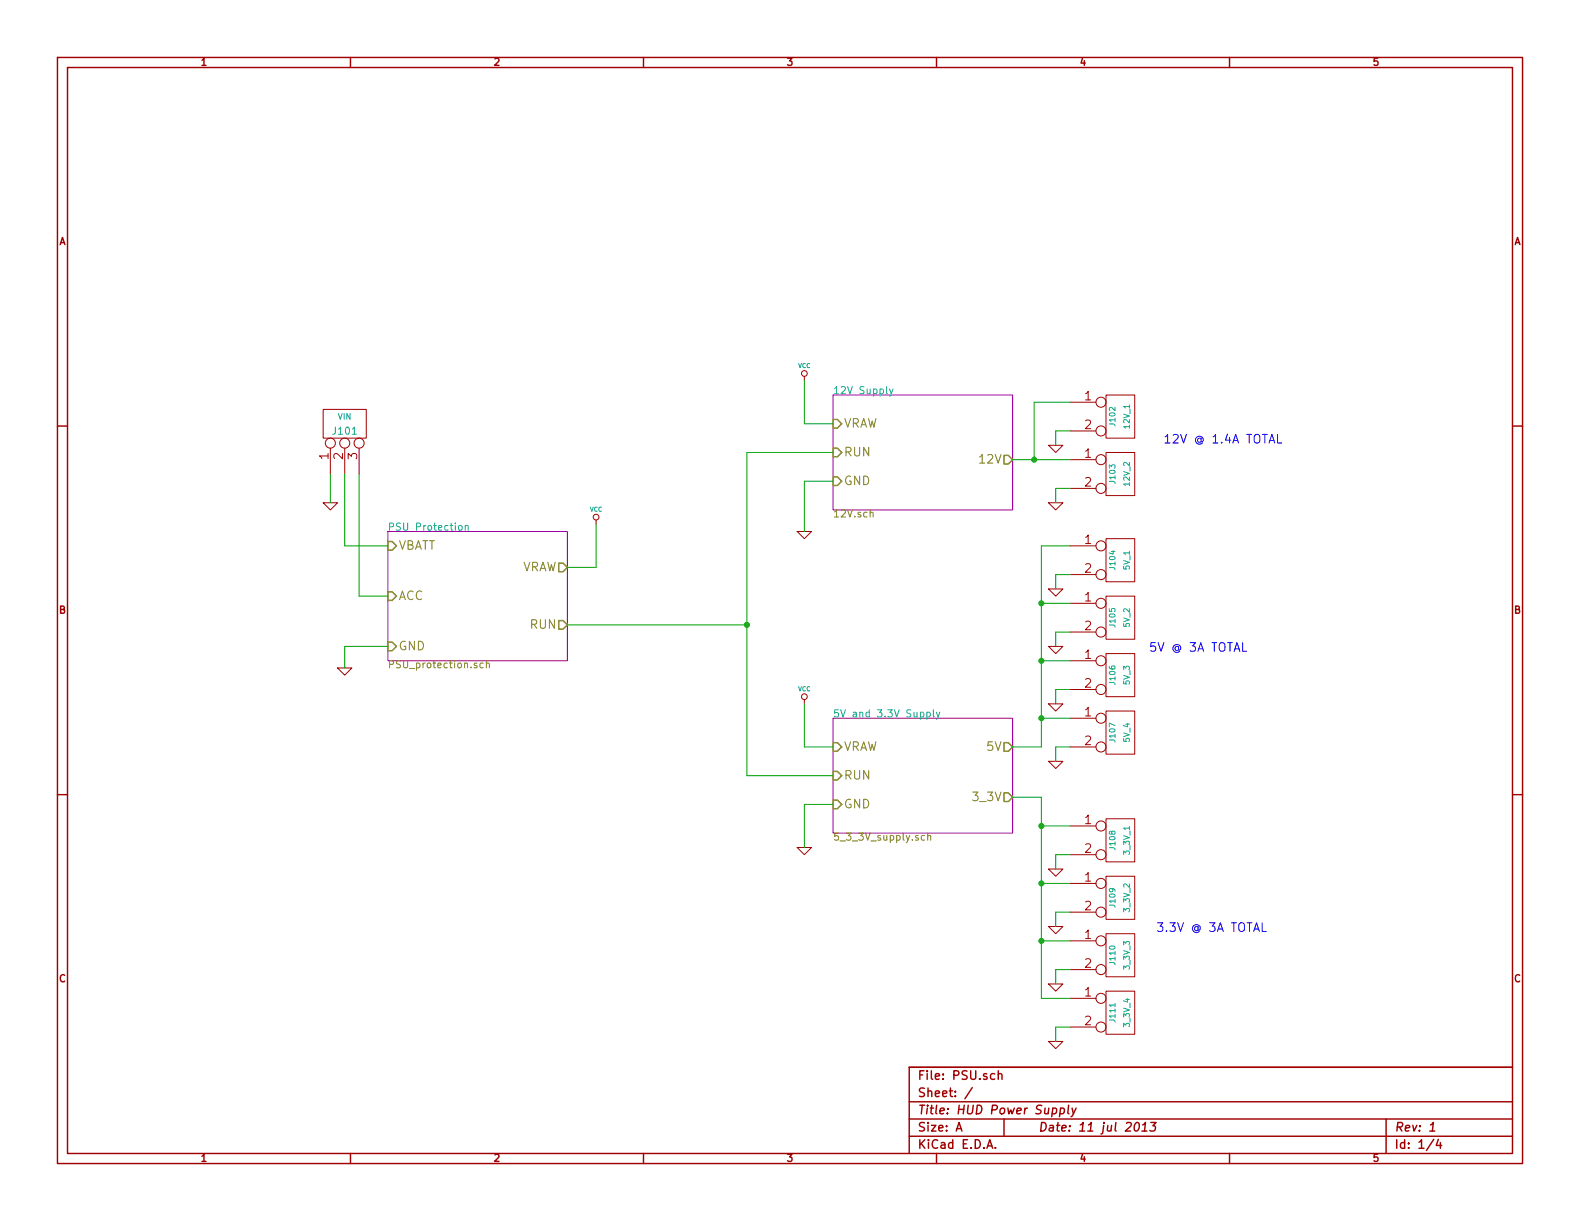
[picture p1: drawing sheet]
EESchema Schematic File Version 2
LIBS:power
LIBS:device
LIBS:transistors
LIBS:conn
LIBS:linear
LIBS:regul
LIBS:74xx
LIBS:cmos4000
LIBS:adc-dac
LIBS:memory
LIBS:xilinx
LIBS:special
LIBS:microcontrollers
LIBS:dsp
LIBS:microchip
LIBS:analog_switches
LIBS:motorola
LIBS:texas
LIBS:intel
LIBS:audio
LIBS:interface
LIBS:digital-audio
LIBS:philips
LIBS:display
LIBS:cypress
LIBS:siliconi
LIBS:opto
LIBS:atmel
LIBS:contrib
LIBS:valves
LIBS:SeniorDesign
LIBS:PSU-cache
EELAYER 27 0
EELAYER END
$Descr A 11000 8500
encoding utf-8
Sheet 1 4
Title "HUD Power Supply"
Date "11 jul 2013"
Rev "1"
Comp ""
Comment1 ""
Comment2 ""
Comment3 ""
Comment4 ""
$EndDescr
$Sheet
S 2700 3700 1250 900 
U 51B3A971
F0 "PSU Protection" 50
F1 "PSU_protection.sch" 50
F2 "VBATT" I L 2700 3800 60 
F3 "RUN" O R 3950 4350 60 
F4 "ACC" I L 2700 4150 60 
F5 "GND" I L 2700 4500 60 
F6 "VRAW" O R 3950 3950 60 
$EndSheet
$Sheet
S 5800 2750 1250 800 
U 51B3BC4A
F0 "12V Supply" 50
F1 "12V.sch" 50
F2 "VRAW" I L 5800 2950 60 
F3 "GND" I L 5800 3350 60 
F4 "12V" O R 7050 3200 60 
F5 "RUN" I L 5800 3150 60 
$EndSheet
$Comp
L GND #PWR01
U 1 1
P 2400 4650
F 0 "#PWR01" H 2400 4650 30  0001 C CNN
F 1 "GND" H 2400 4580 30  0001 C CNN
F 2 "" H 2400 4650 60  0000 C CNN
F 3 "" H 2400 4650 60  0000 C CNN
	1    2400 4650
	1    0    0    -1  
$EndComp
$Comp
L GND #PWR02
U 1 1
P 5600 3700
F 0 "#PWR02" H 5600 3700 30  0001 C CNN
F 1 "GND" H 5600 3630 30  0001 C CNN
F 2 "" H 5600 3700 60  0000 C CNN
F 3 "" H 5600 3700 60  0000 C CNN
	1    5600 3700
	1    0    0    -1  
$EndComp
$Comp
L GND #PWR03
U 1 1
P 5600 5900
F 0 "#PWR03" H 5600 5900 30  0001 C CNN
F 1 "GND" H 5600 5830 30  0001 C CNN
F 2 "" H 5600 5900 60  0000 C CNN
F 3 "" H 5600 5900 60  0000 C CNN
	1    5600 5900
	1    0    0    -1  
$EndComp
$Comp
L CONN_3 J101
U 1 1
P 2400 2950
F 0 "J101" V 2350 2950 50  0000 C CNN
F 1 "VIN" V 2450 2950 40  0000 C CNN
F 2 "" H 2400 2950 60  0000 C CNN
F 3 "" H 2400 2950 60  0000 C CNN
	1    2400 2950
	0    -1   -1   0   
$EndComp
$Comp
L GND #PWR04
U 1 1
P 2300 3500
F 0 "#PWR04" H 2300 3500 30  0001 C CNN
F 1 "GND" H 2300 3430 30  0001 C CNN
F 2 "" H 2300 3500 60  0000 C CNN
F 3 "" H 2300 3500 60  0000 C CNN
	1    2300 3500
	1    0    0    -1  
$EndComp
$Comp
L CONN_2 J103
U 1 1
P 7800 3300
F 0 "J103" V 7750 3300 40  0000 C CNN
F 1 "12V_2" V 7850 3300 40  0000 C CNN
F 2 "" H 7800 3300 60  0000 C CNN
F 3 "" H 7800 3300 60  0000 C CNN
	1    7800 3300
	1    0    0    -1  
$EndComp
$Comp
L CONN_2 J107
U 1 1
P 7800 5100
F 0 "J107" V 7750 5100 40  0000 C CNN
F 1 "5V_4" V 7850 5100 40  0000 C CNN
F 2 "" H 7800 5100 60  0000 C CNN
F 3 "" H 7800 5100 60  0000 C CNN
	1    7800 5100
	1    0    0    -1  
$EndComp
$Comp
L CONN_2 J108
U 1 1
P 7800 5850
F 0 "J108" V 7750 5850 40  0000 C CNN
F 1 "3_3V_1" V 7850 5850 40  0000 C CNN
F 2 "" H 7800 5850 60  0000 C CNN
F 3 "" H 7800 5850 60  0000 C CNN
	1    7800 5850
	1    0    0    -1  
$EndComp
$Comp
L GND #PWR05
U 1 1
P 7350 6050
F 0 "#PWR05" H 7350 6050 30  0001 C CNN
F 1 "GND" H 7350 5980 30  0001 C CNN
F 2 "" H 7350 6050 60  0000 C CNN
F 3 "" H 7350 6050 60  0000 C CNN
	1    7350 6050
	1    0    0    -1  
$EndComp
$Comp
L GND #PWR06
U 1 1
P 7350 5300
F 0 "#PWR06" H 7350 5300 30  0001 C CNN
F 1 "GND" H 7350 5230 30  0001 C CNN
F 2 "" H 7350 5300 60  0000 C CNN
F 3 "" H 7350 5300 60  0000 C CNN
	1    7350 5300
	1    0    0    -1  
$EndComp
$Comp
L GND #PWR07
U 1 1
P 7350 3500
F 0 "#PWR07" H 7350 3500 30  0001 C CNN
F 1 "GND" H 7350 3430 30  0001 C CNN
F 2 "" H 7350 3500 60  0000 C CNN
F 3 "" H 7350 3500 60  0000 C CNN
	1    7350 3500
	1    0    0    -1  
$EndComp
$Comp
L VCC #PWR08
U 1 1
P 4150 3650
F 0 "#PWR08" H 4150 3750 30  0001 C CNN
F 1 "VCC" H 4150 3750 30  0000 C CNN
F 2 "" H 4150 3650 60  0000 C CNN
F 3 "" H 4150 3650 60  0000 C CNN
	1    4150 3650
	1    0    0    -1  
$EndComp
$Comp
L VCC #PWR09
U 1 1
P 5600 2650
F 0 "#PWR09" H 5600 2750 30  0001 C CNN
F 1 "VCC" H 5600 2750 30  0000 C CNN
F 2 "" H 5600 2650 60  0000 C CNN
F 3 "" H 5600 2650 60  0000 C CNN
	1    5600 2650
	1    0    0    -1  
$EndComp
$Comp
L VCC #PWR010
U 1 1
P 5600 4900
F 0 "#PWR010" H 5600 5000 30  0001 C CNN
F 1 "VCC" H 5600 5000 30  0000 C CNN
F 2 "" H 5600 4900 60  0000 C CNN
F 3 "" H 5600 4900 60  0000 C CNN
	1    5600 4900
	1    0    0    -1  
$EndComp
Wire Wire Line
	2400 4650 2400 4500
Wire Wire Line
	2400 4500 2700 4500
Wire Wire Line
	5600 3350 5600 3700
Wire Wire Line
	7350 5300 7350 5200
Wire Wire Line
	7350 5200 7450 5200
Wire Wire Line
	7350 6050 7350 5950
Wire Wire Line
	7350 5950 7450 5950
Wire Wire Line
	7350 3500 7350 3400
Wire Wire Line
	7350 3400 7450 3400
Wire Wire Line
	3950 3950 4150 3950
Wire Wire Line
	4150 3950 4150 3650
Wire Wire Line
	2400 3800 2700 3800
Wire Wire Line
	5600 4900 5600 5200
$Sheet
S 5800 5000 1250 800 
U 51B66FB2
F0 "5V and 3.3V Supply" 50
F1 "5_3_3V_supply.sch" 50
F2 "VRAW" I L 5800 5200 60 
F3 "RUN" I L 5800 5400 60 
F4 "GND" I L 5800 5600 60 
F5 "5V" O R 7050 5200 60 
F6 "3_3V" O R 7050 5550 60 
$EndSheet
Wire Wire Line
	5600 5200 5800 5200
Wire Wire Line
	5600 5900 5600 5600
Wire Wire Line
	5600 5600 5800 5600
Wire Wire Line
	5200 5400 5800 5400
Wire Wire Line
	7250 5200 7050 5200
Wire Wire Line
	7250 3800 7250 5200
Wire Wire Line
	7050 5550 7250 5550
Wire Wire Line
	7250 5550 7250 6950
Wire Wire Line
	5600 3350 5800 3350
Wire Wire Line
	5800 3150 5200 3150
Wire Wire Line
	5800 2950 5600 2950
Wire Wire Line
	5600 2950 5600 2650
Wire Wire Line
	7050 3200 7450 3200
Wire Wire Line
	7250 5750 7450 5750
Wire Wire Line
	7250 5000 7450 5000
Wire Wire Line
	3950 4350 5200 4350
Connection ~ 5200 4350
$Comp
L CONN_2 J102
U 1 1
P 7800 2900
F 0 "J102" V 7750 2900 40  0000 C CNN
F 1 "12V_1" V 7850 2900 40  0000 C CNN
F 2 "" H 7800 2900 60  0000 C CNN
F 3 "" H 7800 2900 60  0000 C CNN
	1    7800 2900
	1    0    0    -1  
$EndComp
$Comp
L CONN_2 J106
U 1 1
P 7800 4700
F 0 "J106" V 7750 4700 40  0000 C CNN
F 1 "5V_3" V 7850 4700 40  0000 C CNN
F 2 "" H 7800 4700 60  0000 C CNN
F 3 "" H 7800 4700 60  0000 C CNN
	1    7800 4700
	1    0    0    -1  
$EndComp
$Comp
L CONN_2 J105
U 1 1
P 7800 4300
F 0 "J105" V 7750 4300 40  0000 C CNN
F 1 "5V_2" V 7850 4300 40  0000 C CNN
F 2 "" H 7800 4300 60  0000 C CNN
F 3 "" H 7800 4300 60  0000 C CNN
	1    7800 4300
	1    0    0    -1  
$EndComp
$Comp
L CONN_2 J104
U 1 1
P 7800 3900
F 0 "J104" V 7750 3900 40  0000 C CNN
F 1 "5V_1" V 7850 3900 40  0000 C CNN
F 2 "" H 7800 3900 60  0000 C CNN
F 3 "" H 7800 3900 60  0000 C CNN
	1    7800 3900
	1    0    0    -1  
$EndComp
$Comp
L CONN_2 J109
U 1 1
P 7800 6250
F 0 "J109" V 7750 6250 40  0000 C CNN
F 1 "3_3V_2" V 7850 6250 40  0000 C CNN
F 2 "" H 7800 6250 60  0000 C CNN
F 3 "" H 7800 6250 60  0000 C CNN
	1    7800 6250
	1    0    0    -1  
$EndComp
$Comp
L CONN_2 J110
U 1 1
P 7800 6650
F 0 "J110" V 7750 6650 40  0000 C CNN
F 1 "3_3V_3" V 7850 6650 40  0000 C CNN
F 2 "" H 7800 6650 60  0000 C CNN
F 3 "" H 7800 6650 60  0000 C CNN
	1    7800 6650
	1    0    0    -1  
$EndComp
$Comp
L CONN_2 J111
U 1 1
P 7800 7050
F 0 "J111" V 7750 7050 40  0000 C CNN
F 1 "3_3V_4" V 7850 7050 40  0000 C CNN
F 2 "" H 7800 7050 60  0000 C CNN
F 3 "" H 7800 7050 60  0000 C CNN
	1    7800 7050
	1    0    0    -1  
$EndComp
Wire Wire Line
	7450 3000 7350 3000
Wire Wire Line
	7350 3000 7350 3100
Wire Wire Line
	7200 2800 7450 2800
Connection ~ 7200 3200
$Comp
L GND #PWR011
U 1 1
P 7350 3100
F 0 "#PWR011" H 7350 3100 30  0001 C CNN
F 1 "GND" H 7350 3030 30  0001 C CNN
F 2 "" H 7350 3100 60  0000 C CNN
F 3 "" H 7350 3100 60  0000 C CNN
	1    7350 3100
	1    0    0    -1  
$EndComp
Wire Wire Line
	7250 3800 7450 3800
Connection ~ 7250 5000
Wire Wire Line
	7450 4200 7250 4200
Connection ~ 7250 4200
Wire Wire Line
	7450 4600 7250 4600
Connection ~ 7250 4600
Wire Wire Line
	7450 4000 7350 4000
Wire Wire Line
	7350 4000 7350 4100
Wire Wire Line
	7450 4400 7350 4400
Wire Wire Line
	7350 4400 7350 4500
Wire Wire Line
	7450 4800 7350 4800
Wire Wire Line
	7350 4800 7350 4900
$Comp
L GND #PWR012
U 1 1
P 7350 4100
F 0 "#PWR012" H 7350 4100 30  0001 C CNN
F 1 "GND" H 7350 4030 30  0001 C CNN
F 2 "" H 7350 4100 60  0000 C CNN
F 3 "" H 7350 4100 60  0000 C CNN
	1    7350 4100
	1    0    0    -1  
$EndComp
$Comp
L GND #PWR013
U 1 1
P 7350 4500
F 0 "#PWR013" H 7350 4500 30  0001 C CNN
F 1 "GND" H 7350 4430 30  0001 C CNN
F 2 "" H 7350 4500 60  0000 C CNN
F 3 "" H 7350 4500 60  0000 C CNN
	1    7350 4500
	1    0    0    -1  
$EndComp
$Comp
L GND #PWR014
U 1 1
P 7350 4900
F 0 "#PWR014" H 7350 4900 30  0001 C CNN
F 1 "GND" H 7350 4830 30  0001 C CNN
F 2 "" H 7350 4900 60  0000 C CNN
F 3 "" H 7350 4900 60  0000 C CNN
	1    7350 4900
	1    0    0    -1  
$EndComp
$Comp
L GND #PWR015
U 1 1
P 7350 6450
F 0 "#PWR015" H 7350 6450 30  0001 C CNN
F 1 "GND" H 7350 6380 30  0001 C CNN
F 2 "" H 7350 6450 60  0000 C CNN
F 3 "" H 7350 6450 60  0000 C CNN
	1    7350 6450
	1    0    0    -1  
$EndComp
$Comp
L GND #PWR016
U 1 1
P 7350 6850
F 0 "#PWR016" H 7350 6850 30  0001 C CNN
F 1 "GND" H 7350 6780 30  0001 C CNN
F 2 "" H 7350 6850 60  0000 C CNN
F 3 "" H 7350 6850 60  0000 C CNN
	1    7350 6850
	1    0    0    -1  
$EndComp
$Comp
L GND #PWR017
U 1 1
P 7350 7250
F 0 "#PWR017" H 7350 7250 30  0001 C CNN
F 1 "GND" H 7350 7180 30  0001 C CNN
F 2 "" H 7350 7250 60  0000 C CNN
F 3 "" H 7350 7250 60  0000 C CNN
	1    7350 7250
	1    0    0    -1  
$EndComp
Wire Wire Line
	7250 6950 7450 6950
Connection ~ 7250 5750
Wire Wire Line
	7450 6550 7250 6550
Connection ~ 7250 6550
Wire Wire Line
	7450 6150 7250 6150
Connection ~ 7250 6150
Wire Wire Line
	7450 6350 7350 6350
Wire Wire Line
	7350 6350 7350 6450
Wire Wire Line
	7450 6750 7350 6750
Wire Wire Line
	7350 6750 7350 6850
Wire Wire Line
	7450 7150 7350 7150
Wire Wire Line
	7350 7150 7350 7250
Wire Wire Line
	7200 2800 7200 3200
Text Notes 8000 4550 0    60   ~ 0
5V @ 3A TOTAL
Text Notes 8100 3100 0    60   ~ 0
12V @ 1.4A TOTAL
Text Notes 8050 6500 0    60   ~ 0
3.3V @ 3A TOTAL
Wire Wire Line
	5200 3150 5200 5400
Wire Wire Line
	2300 3300 2300 3500
Wire Wire Line
	2400 3300 2400 3800
Wire Wire Line
	2500 3300 2500 4150
Wire Wire Line
	2500 4150 2700 4150
$EndSCHEMATC
